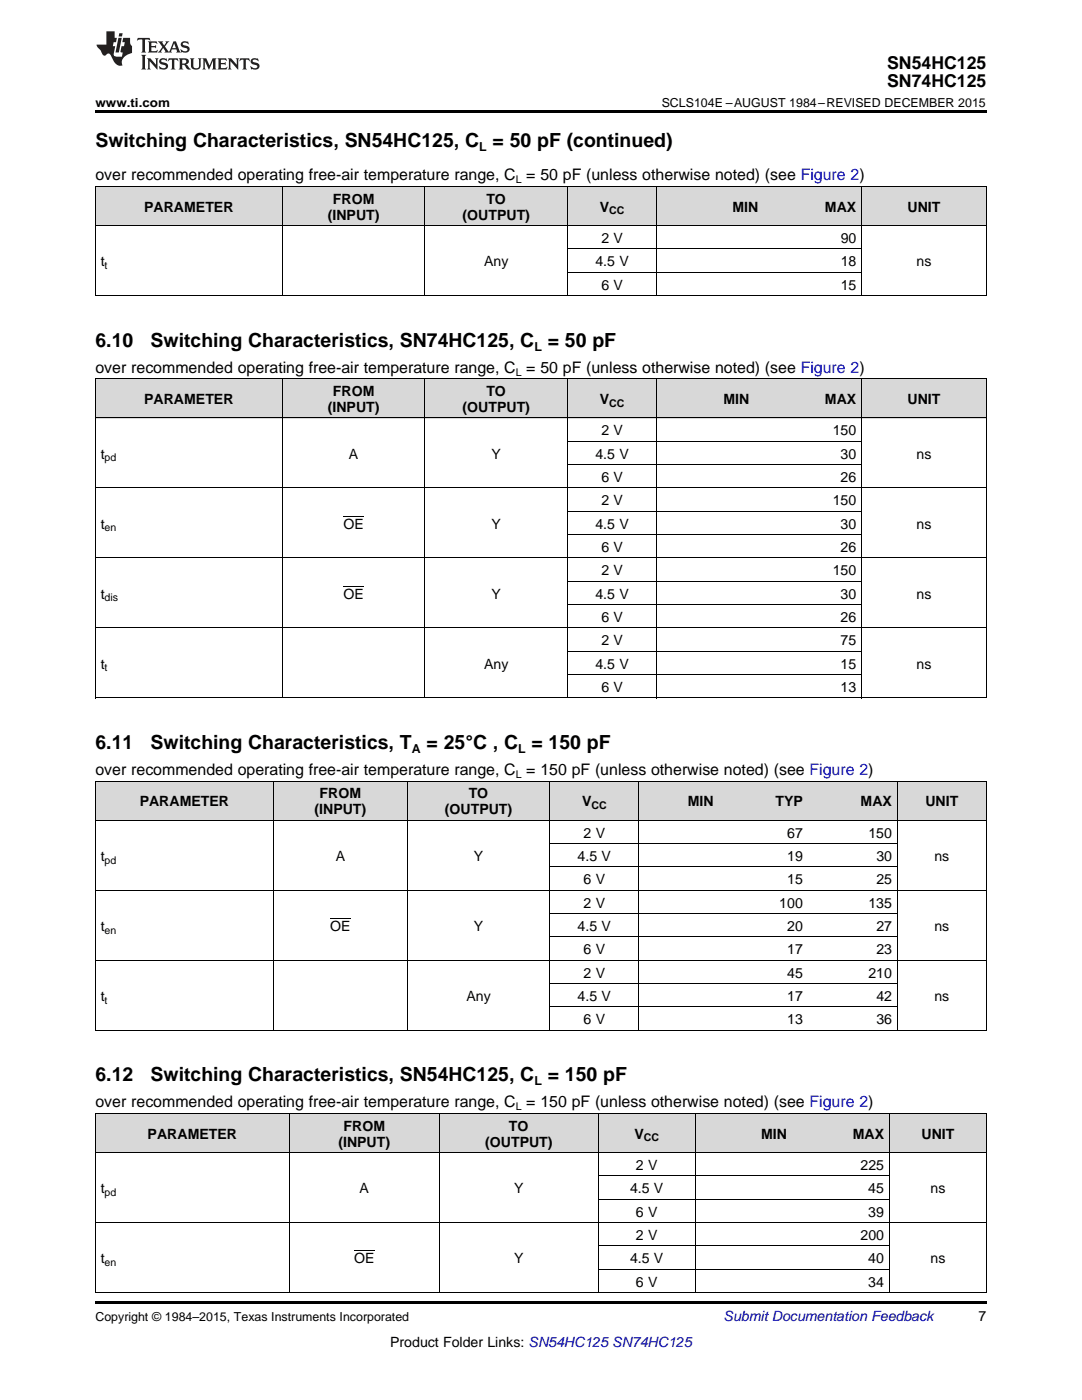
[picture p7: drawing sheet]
<svg xmlns="http://www.w3.org/2000/svg" width="216mm" height="279mm" viewBox="0 0 216 279" stroke-linecap="round" stroke-linejoin="round" font-family="sans-serif">
<g fill="#d8d8d8">
<path d="M19 222.2h38.7v7.9h-38.7z"/>
<path d="M57.7 222.2h30v7.9h-30z"/>
<path d="M87.7 222.2h31.7v7.9h-31.7z"/>
<path d="M119.4 222.2h19.3v7.9h-19.3z"/>
<path d="M138.7 222.2h19.4v7.9h-19.4z"/>
<path d="M158.1 222.2h19.4v7.9h-19.4z"/>
<path d="M177.5 222.2h19.3v7.9h-19.3z"/>
<path d="M19 155.9h35.6v7.9h-35.6z"/>
<path d="M54.6 155.9h26.7v7.9h-26.7z"/>
<path d="M81.3 155.9h28.4v7.9h-28.4z"/>
<path d="M109.7 155.9h17.8v7.9h-17.8z"/>
<path d="M127.5 155.9h16v7.9h-16z"/>
<path d="M143.5 155.9h17.8v7.9h-17.8z"/>
<path d="M161.3 155.9h17.8v7.9h-17.8z"/>
<path d="M179.1 155.9h17.7v7.9h-17.7z"/>
<path d="M19 75.6h37.4v7.9h-37.4z"/>
<path d="M56.4 75.6h28.4v7.9h-28.4z"/>
<path d="M84.8 75.6h28.5v7.9h-28.5z"/>
<path d="M113.3 75.6h17.8v7.9h-17.8z"/>
<path d="M131.1 75.6h19.5v7.9h-19.5z"/>
<path d="M150.6 75.6h21.3v7.9h-21.3z"/>
<path d="M171.9 75.6h24.9v7.9h-24.9z"/>
<path d="M19 37.3h37.4v7.8h-37.4z"/>
<path d="M56.4 37.3h28.4v7.8h-28.4z"/>
<path d="M84.8 37.3h28.5v7.8h-28.5z"/>
<path d="M113.3 37.3h17.8v7.8h-17.8z"/>
<path d="M131.1 37.3h21.3v7.8h-21.3z"/>
<path d="M152.4 37.3h19.5v7.8h-19.5z"/>
<path d="M171.9 37.3h24.9v7.8h-24.9z"/>
</g>
<path d="M19 22h177.8v.5h-177.8zM19 259.7h177.8v.5h-177.8z" fill="#000"/>
<g fill="none" stroke="#000" stroke-width=".2">
<path d="M19 37.2h177.8M19.1 37.3v21.8M56.3 37.3v21.8M84.8 37.3v21.8M113.2 37.3v21.8M131 37.3v21.8M171.9 37.3v21.8M196.8 37.3v21.8M19 59h177.8M19 45h177.8M113.3 54.3h58.6M113.3 49.7h58.6"/>
<path d="M19 75.6h177.8M19.1 75.6v63.7M56.3 75.6v63.7M84.8 75.6v63.7M113.2 75.6v63.7M131 75.6v63.7M171.9 75.6v63.7M196.8 75.6v63.7M19 97.4h177.8M19 83.4h177.8M113.3 92.7h58.6M113.3 88.1h58.6"/>
<path d="M19 111.4h177.8M113.3 116h58.6M113.3 106.7h58.6M113.3 102h58.6M19 139.3h177.8M19 125.3h177.8M113.3 134.6h58.6M113.3 130h58.6M113.3 120.7h58.6M19 155.9h177.8M19.1 155.9v49.8M54.6 155.9v49.8"/>
<path d="M81.2 155.9v49.8M109.7 155.9v49.8M127.4 155.9v49.8M179 155.9v49.8M196.8 155.9v49.8M19 177.7h177.8M19 163.7h177.8M109.7 173h69.4M109.7 168.4h69.4M19 191.6h177.8M109.7 196.3h69.4M109.7 187h69.4"/>
<path d="M109.7 182.3h69.4M19 205.6h177.8M109.7 201h69.4M19 230h177.8M19 222.2h177.8M19.1 222.2v35.8M57.7 222.2v35.8M87.6 222.2v35.8M119.3 222.2v35.8M119.4 239.3h58M119.4 234.7h58M138.7 222.2v35.8"/>
<path d="M177.4 222.2v35.8M196.8 222.2v35.8M19 258h177.8M19 244h177.8M119.4 253.3h58M119.4 248.7h58"/>
</g>
<g fill="#231f20">
<path d="M27.5 7.6l-.1 .5 .4-.2h.6v.1v2.1l-.2 .4h1l-.3-.4v-2.1l.1-.1h.5l.5 .2-.2-.5zM29.5 8.3l.2 .3v1.5l-.2 .4h1.8l.2-.6a1.04 1.04 0 0 1-1.3 .2v-.7h.6l.3 .2v-.6l-.3 .2h-.6v-.6l.8-.1 .4 .3-.2-.5zM31.5 8.3l.9 1.1-.9 1.1h.8l-.2-.2 .5-.7 .4 .7-.2 .2h1.5l-.1-.2 .1-.4h.9l.1 .4-.2 .2h1l-.3-.3-.7-1.9h-.5l-.9 2-.8-1 .9-1h-.8l.1 .3-.3 .5-.4-.6 .2-.2zM34.7 8.6l.4 1h-.7zM36.3 8.4a.63 .63 0 0 0-.2 .7 .63 .63 0 0 0 .6 .4l.6 .2 .1 .2a.75 .75 0 0 1-.7 .4 .75 .75 0 0 1-.6-.5l.1 .7 .1-.1a1.11 1.11 0 0 0 1.5-.6 1.13 1.13 0 0 0-1.2-.8l-.1-.4a1.04 1.04 0 0 1 1.2 .2l-.2-.5-.1 .1-.5-.2zM28.2 10.9l.2 .4v2.2l-.2 .4h1l-.3-.4v-2.2l.3-.4zM29.3 11.6l.3 .4v1.5l-.3 .4h.8l-.2-.4v-1.3l1.5 1.7v-1.9l.2-.4h-.7l.2 .4v.9l-1.1-1.3zM32 11.8a.62 .62 0 0 0-.2 .7 .62 .62 0 0 0 .6 .4l.6 .1 .1 .3a.76 .76 0 0 1-.7 .3 .76 .76 0 0 1-.6-.4l.1 .7 .1-.1a1.11 1.11 0 0 0 1.5-.6 1.13 1.13 0 0 0-1.2-.8l-.1-.4a1.04 1.04 0 0 1 1.2 .2l-.2-.6-.1 .1-.5-.1zM33.7 11.6l-.2 .6a.61 .61 0 0 1 .8-.3v1.6l-.2 .4h.9l-.2-.4v-1.6a.63 .63 0 0 1 .8 .3l-.2-.6zM35.6 11.6l.3 .4v1.5l-.3 .4h1l-.2-.2v-.8l.5 .2a.76 .76 0 0 0 1.2 .7l-1-1a.58 .58 0 0 0 .6-.5 .58 .58 0 0 0-.5-.6zM36.4 11.9h.1a.45 .45 0 0 1 .5 .1 .45 .45 0 0 1 .1 .5l-.7 .2zM37.9 11.6l.2 .2a2.17 2.17 0 0 0 .3 1.9 .99 .99 0 0 0 1.6-.6v-1.1l.2-.4h-.7l.2 .2a1.92 1.92 0 0 1-.2 1.8 .6 .6 0 0 1-.9-.5v-1.1l.2-.4zM40.4 11.6l.2 .4v1.5l-.2 .4h.7l-.2-.4v-1.4l.8 1.8 .8-1.8v1.4l-.2 .4h.9l-.2-.4v-1.5l.2-.4h-.8l-.6 1.5-.6-1.5zM43.4 11.6l.2 .4v1.5l-.2 .4h1.8l.2-.6a1.04 1.04 0 0 1-1.3 .1v-.6h.5l.4 .2v-.6l-.4 .2h-.5v-.7h.8l.3 .3-.1-.6zM45.5 11.6l.2 .4v1.5l-.2 .4h.7l-.2-.4v-1.3l1.5 1.7v-1.9l.2-.4h-.7l.2 .4v.9l-1.1-1.3zM47.9 11.6l-.1 .6a.61 .61 0 0 1 .8-.3v1.6l-.3 .4h1l-.3-.4 .1-1.6a.63 .63 0 0 1 .7 .3l-.1-.6zM50.2 11.8a.62 .62 0 0 0-.2 .7 .62 .62 0 0 0 .6 .4l.6 .1 .2 .3a.76 .76 0 0 1-.8 .3 .76 .76 0 0 1-.6-.4l.1 .7 .2-.1a1.11 1.11 0 0 0 1.5-.6 1.13 1.13 0 0 0-1.3-.8l-.1-.4a1.04 1.04 0 0 1 1.2 .2l-.1-.6-.2 .1-.5-.1z"/>
<path d="M21.2 6.3v2.6h-1.9l.1 .4 .7 .9a.91 .91 0 0 0 1 .8 .56 .56 0 0 1 .5-.3 .56 .56 0 0 1 .5 .3l.4 .8a1.53 1.53 0 0 0 1.9 1.2 1.54 1.54 0 0 1 1-2.1l.9-.3v-1.4a1.52 1.52 0 0 1-.3-1.6h-1.4l-.2 .8h.5l-.2 .8h-.4l-.2 1v.2l.4 .1-.2 .8a1.93 1.93 0 0 1-1.6-.3l.3-1.8h-.5l.2-.8h.4l.2-.8h-.4v-1.3zM23.6 7.6l-.6 2.9h.7l.6-2.9zM23.8 6.6l-.1 .7h.6l.2-.7z"/>
</g>
<path d="M68.5 117h4.1M68.5 103h4.1M65.9 183.3h4.1M70.7 249.6h4" fill="none" stroke="#000" stroke-width=".2"/>
<g font-size="3.9">
<text x="19" y="29.3">Switching Characteristics, SN54HC125, C = 50 pF (continued)</text>
<text x="19" y="69.2">6.10</text>
<text x="30.1" y="69.2">Switching Characteristics, SN74HC125, C = 50 pF</text>
<text x="19" y="149.5">6.11</text>
<text x="30.1" y="149.5">Switching Characteristics, T</text>
<text x="85.1" y="149.5">= 25°C , C = 150 pF</text>
<text x="19" y="215.8">6.12</text>
<text x="30.1" y="215.8">Switching Characteristics, SN54HC125, C = 150 pF</text>
</g>
<g font-size="3.5">
<text x="177" y="13.8">SN54HC125</text>
<text x="177" y="17.3">SN74HC125</text>
</g>
<g font-size="3.2">
<text x="19" y="36">over recommended operating free-air temperature range, C = 50 pF (unless otherwise noted) (see Figure 2)</text>
<text x="19" y="74.4">over recommended operating free-air temperature range, C = 50 pF (unless otherwise noted) (see Figure 2)</text>
<text x="19" y="154.7">over recommended operating free-air temperature range, C = 150 pF (unless otherwise noted) (see Figure 2)</text>
<text x="19" y="221">over recommended operating free-air temperature range, C = 150 pF (unless otherwise noted) (see Figure 2)</text>
</g>
<g font-size="2.8">
<text x="66.4" y="40.6">FROM</text>
<text x="97" y="40.6">TO</text>
<text x="28.8" y="42.2">PARAMETER</text>
<text x="65.4" y="43.8">(INPUT)</text>
<text x="92.3" y="43.8">(OUTPUT)</text>
<text x="119.7" y="42.2">V</text>
<text x="146.2" y="42.2">MIN</text>
<text x="164.6" y="42.2">MAX</text>
<text x="181.1" y="42.2">UNIT</text>
<text x="20.1" y="53.1">t</text>
<text x="96.6" y="53.1">Any</text>
<text x="118.8" y="53.1">4.5 V</text>
<text x="120" y="48.5">2 V</text>
<text x="167.7" y="48.5">90</text>
<text x="167.7" y="53.1">18</text>
<text x="182.9" y="53.1">ns</text>
<text x="120" y="57.8">6 V</text>
<text x="167.7" y="57.8">15</text>
<text x="28.8" y="80.6">PARAMETER</text>
<text x="65.4" y="82.2">(INPUT)</text>
<text x="66.4" y="79">FROM</text>
<text x="92.3" y="82.2">(OUTPUT)</text>
<text x="97" y="79">TO</text>
<text x="119.7" y="80.6">V</text>
<text x="144.4" y="80.6">MIN</text>
<text x="164.6" y="80.6">MAX</text>
<text x="181.1" y="80.6">UNIT</text>
<text x="120" y="86.9">2 V</text>
<text x="166.2" y="86.9">150</text>
<text x="20.1" y="91.5">t</text>
<text x="69.6" y="91.5">A</text>
<text x="98.1" y="91.5">Y</text>
<text x="118.8" y="91.5">4.5 V</text>
<text x="167.7" y="91.5">30</text>
<text x="182.9" y="91.5">ns</text>
<text x="120" y="96.2">6 V</text>
<text x="120" y="100.8">2 V</text>
<text x="166.2" y="100.8">150</text>
<text x="167.7" y="96.2">26</text>
<text x="20.1" y="105.5">t</text>
<text x="68.5" y="105.5">OE</text>
<text x="98.1" y="105.5">Y</text>
<text x="118.8" y="105.5">4.5 V</text>
<text x="167.7" y="105.5">30</text>
<text x="182.9" y="105.5">ns</text>
<text x="120" y="110.1">6 V</text>
<text x="167.7" y="110.1">26</text>
<text x="20.1" y="119.5">t</text>
<text x="68.5" y="119.5">OE</text>
<text x="98.1" y="119.5">Y</text>
<text x="118.8" y="119.5">4.5 V</text>
<text x="120" y="114.8">2 V</text>
<text x="166.2" y="114.8">150</text>
<text x="167.7" y="119.5">30</text>
<text x="182.9" y="119.5">ns</text>
<text x="120" y="124.1">6 V</text>
<text x="167.7" y="124.1">26</text>
<text x="120" y="128.8">2 V</text>
<text x="167.7" y="128.8">75</text>
<text x="20.1" y="133.4">t</text>
<text x="96.6" y="133.4">Any</text>
<text x="118.8" y="133.4">4.5 V</text>
<text x="167.7" y="133.4">15</text>
<text x="182.9" y="133.4">ns</text>
<text x="120" y="138.1">6 V</text>
<text x="167.7" y="138.1">13</text>
<text x="27.9" y="160.9">PARAMETER</text>
<text x="63.8" y="159.3">FROM</text>
<text x="93.5" y="159.3">TO</text>
<text x="116.1" y="160.9">V</text>
<text x="137.2" y="160.9">MIN</text>
<text x="154.7" y="160.9">TYP</text>
<text x="171.7" y="160.9">MAX</text>
<text x="184.6" y="160.9">UNIT</text>
<text x="62.8" y="162.5">(INPUT)</text>
<text x="88.8" y="162.5">(OUTPUT)</text>
<text x="116.5" y="167.1">2 V</text>
<text x="157.1" y="167.1">67</text>
<text x="173.3" y="167.1">150</text>
<text x="20.1" y="171.8">t</text>
<text x="67" y="171.8">A</text>
<text x="94.5" y="171.8">Y</text>
<text x="115.3" y="171.8">4.5 V</text>
<text x="157.1" y="171.8">19</text>
<text x="174.9" y="171.8">30</text>
<text x="186.4" y="171.8">ns</text>
<text x="116.5" y="176.5">6 V</text>
<text x="157.1" y="176.5">15</text>
<text x="174.9" y="176.5">25</text>
<text x="20.1" y="185.8">t</text>
<text x="65.9" y="185.8">OE</text>
<text x="94.5" y="185.8">Y</text>
<text x="115.3" y="185.8">4.5 V</text>
<text x="116.5" y="181.1">2 V</text>
<text x="155.5" y="181.1">100</text>
<text x="157.1" y="185.8">20</text>
<text x="173.3" y="181.1">135</text>
<text x="174.9" y="185.8">27</text>
<text x="186.4" y="185.8">ns</text>
<text x="116.5" y="190.4">6 V</text>
<text x="157.1" y="190.4">17</text>
<text x="174.9" y="190.4">23</text>
<text x="116.5" y="195.1">2 V</text>
<text x="157.1" y="195.1">45</text>
<text x="173.3" y="195.1">210</text>
<text x="20.1" y="199.7">t</text>
<text x="93.1" y="199.7">Any</text>
<text x="115.3" y="199.7">4.5 V</text>
<text x="157.1" y="199.7">17</text>
<text x="174.9" y="199.7">42</text>
<text x="186.4" y="199.7">ns</text>
<text x="116.5" y="204.4">6 V</text>
<text x="157.1" y="204.4">13</text>
<text x="174.9" y="204.4">36</text>
<text x="29.5" y="227.2">PARAMETER</text>
<text x="68.5" y="225.6">FROM</text>
<text x="101.6" y="225.6">TO</text>
<text x="126.6" y="227.2">V</text>
<text x="151.9" y="227.2">MIN</text>
<text x="170.1" y="227.2">MAX</text>
<text x="183.9" y="227.2">UNIT</text>
<text x="67.5" y="228.8">(INPUT)</text>
<text x="96.8" y="228.8">(OUTPUT)</text>
<text x="126.9" y="233.5">2 V</text>
<text x="171.7" y="233.5">225</text>
<text x="20.1" y="238.1">t</text>
<text x="71.8" y="238.1">A</text>
<text x="102.6" y="238.1">Y</text>
<text x="125.7" y="238.1">4.5 V</text>
<text x="173.2" y="238.1">45</text>
<text x="185.7" y="238.1">ns</text>
<text x="126.9" y="242.8">6 V</text>
<text x="173.2" y="242.8">39</text>
<text x="126.9" y="247.4">2 V</text>
<text x="171.7" y="247.4">200</text>
<text x="20.1" y="252.1">t</text>
<text x="70.7" y="252.1">OE</text>
<text x="102.6" y="252.1">Y</text>
<text x="125.7" y="252.1">4.5 V</text>
<text x="126.9" y="256.8">6 V</text>
<text x="173.2" y="252.1">40</text>
<text x="173.2" y="256.8">34</text>
<text x="185.7" y="252.1">ns</text>
<text x="195.3" y="263.6">7</text>
<text x="77.9" y="268.9">Product Folder Links: SN54HC125 SN74HC125</text>
</g>
<text font-size="2.8" fill="#0000c8" x="144.4" y="263.6">Submit Documentation Feedback</text>
<g font-size="2.5">
<text x="19" y="21.4">www.ti.com</text>
<text x="132" y="21.4">SCLS104E –AUGUST 1984–REVISED DECEMBER 2015</text>
<text x="95.6" y="30.1">L</text>
<text x="106.6" y="70">L</text>
<text x="82.2" y="150.3">A</text>
<text x="103.4" y="150.3">L</text>
<text x="106.6" y="216.6">L</text>
<text x="19" y="263.6">Copyright © 1984–2015, Texas Instruments Incorporated</text>
</g>
<g font-size="2.1">
<text x="102.9" y="36.6">L</text>
<text x="121.6" y="42.8">CC</text>
<text x="20.9" y="53.7">t</text>
<text x="102.9" y="75">L</text>
<text x="121.6" y="81.2">CC</text>
<text x="20.9" y="92.1">pd</text>
<text x="20.9" y="106">en</text>
<text x="20.9" y="120">dis</text>
<text x="20.9" y="134">t</text>
<text x="102.9" y="155.3">L</text>
<text x="118" y="161.5">CC</text>
<text x="20.9" y="172.4">pd</text>
<text x="20.9" y="186.3">en</text>
<text x="20.9" y="200.3">t</text>
<text x="102.9" y="221.6">L</text>
<text x="128.4" y="227.8">CC</text>
<text x="20.9" y="238.7">pd</text>
<text x="20.9" y="252.7">en</text>
</g>
</svg>
